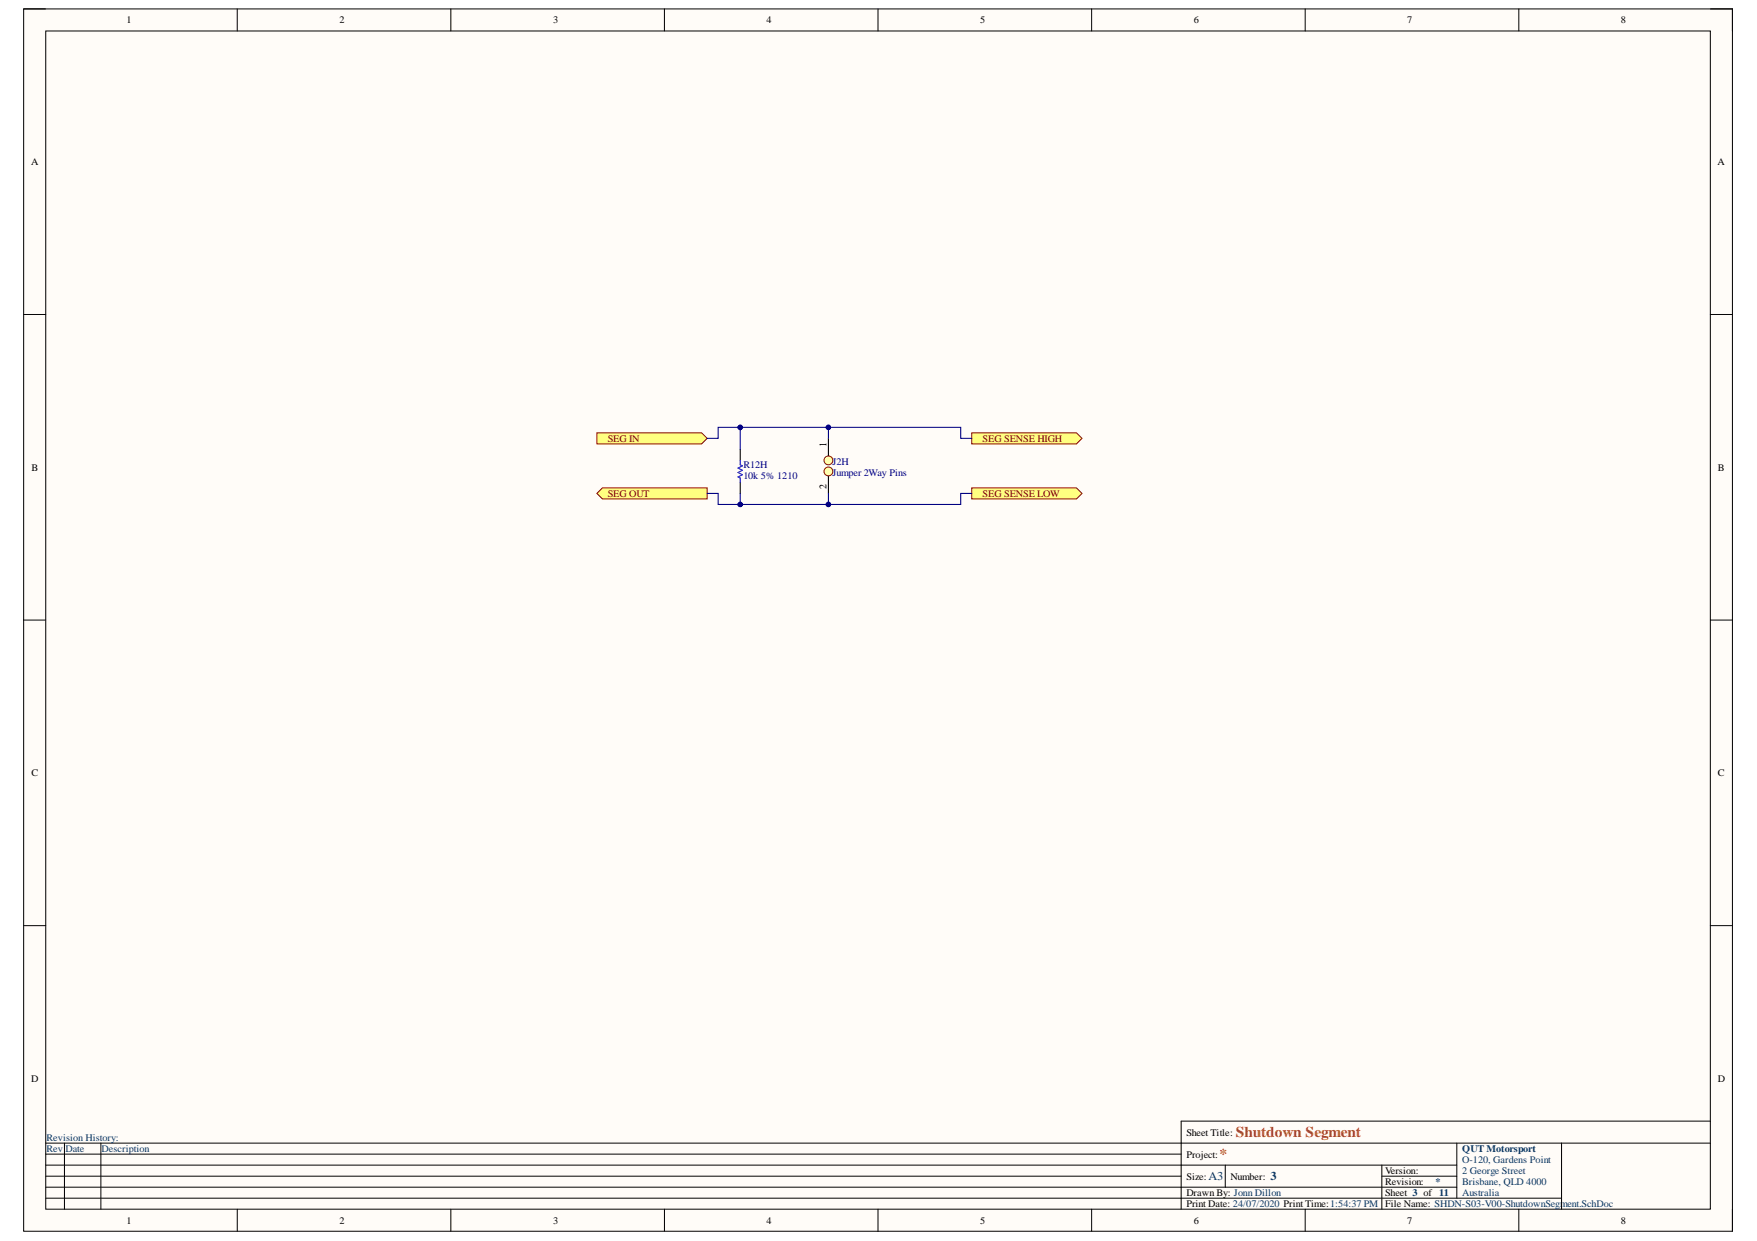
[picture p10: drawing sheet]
<svg xmlns="http://www.w3.org/2000/svg" width="297mm" height="210mm" viewBox="0 0 297 210" stroke-linecap="round" stroke-linejoin="round" font-family="sans-serif">
<path d="M4 1.5h288.9v206.8h-288.9z" fill-rule="evenodd" fill="#fffcf8"/>
<path d="M4 1.5h288.9v206.8h-288.9z" fill="none" stroke="#000" stroke-width=".17"/>
<path d="M7.7 5.2h281.5v199.3h-281.5z" fill-rule="evenodd" fill="#fffcf8"/>
<g fill="none" stroke="#000" stroke-width=".17">
<path d="M4 1.5h3.7M7.7 5.2h281.5v199.3h-281.5zM40.1 1.5v3.7M76.2 1.5v3.7M112.3 1.5v3.7M148.4 1.5v3.7M184.6 1.5v3.7M220.7 1.5v3.7M256.8 1.5v3.7M289.2 1.5h3.7v3.7M4 53.2h3.7M289.2 53.2h3.7"/>
<path d="M4 104.9h3.7M289.2 104.9h3.7M4 156.6h3.7M289.2 156.6h3.7M7.7 193.3h281.5M7.7 197.1h238.6M7.7 195.2h192M7.7 198.9h192M10.9 193.3v11.2M17.1 193.3v11.2M207.1 197.1v3.7M233.6 197.1v7.4"/>
<path d="M233.6 198.9h12.7M246.3 193.3v9.4M264 193.3v11.2M289.2 189.6h-89.5v14.9M7.7 202.7h256.3M7.7 200.8h238.6M40.1 204.5v3.8M76.2 204.5v3.8M112.3 204.5v3.8M148.4 204.5v3.8M184.6 204.5v3.8M220.7 204.5v3.8"/>
<path d="M256.8 204.5v3.8M292.9 204.5v3.8"/>
</g>
<path d="M100.9 83.5l.9-1h17.8v1.9h-17.8z" fill-rule="evenodd" fill="#ffff80"/>
<path d="M100.9 83.5l.9-1h17.8v1.9h-17.8z" fill="none" stroke="#800000" stroke-width=".17"/>
<path d="M100.9 73.2h17.7l1 .9-1 1h-17.7z" fill-rule="evenodd" fill="#ffff80"/>
<path d="M100.9 73.2h17.7l1 .9-1 1h-17.7z" fill="none" stroke="#800000" stroke-width=".17"/>
<path d="M140.1 74.1v3M140.1 80.5v3" fill="none" stroke="#000" stroke-width=".18"/>
<circle cx="140.1" cy="79.7" r=".75" fill="#ffffb0"/>
<circle cx="140.1" cy="79.7" r=".75" fill="none" stroke="#800000" stroke-width=".17"/>
<circle cx="140.1" cy="77.9" r=".75" fill="#ffffb0"/>
<circle cx="140.1" cy="77.9" r=".75" fill="none" stroke="#800000" stroke-width=".17"/>
<path d="M164.3 82.5h17.7l.9 1-.9 .9h-17.7z" fill-rule="evenodd" fill="#ffff80"/>
<path d="M164.3 82.5h17.7l.9 1-.9 .9h-17.7z" fill="none" stroke="#800000" stroke-width=".17"/>
<path d="M164.3 73.2h17.7l.9 .9-.9 1h-17.7z" fill-rule="evenodd" fill="#ffff80"/>
<path d="M164.3 73.2h17.7l.9 .9-.9 1h-17.7z" fill="none" stroke="#800000" stroke-width=".17"/>
<path d="M125.1 76v1.9M125.1 81.6v1.9" fill="none" stroke="#000" stroke-width=".18"/>
<path d="M125.1 77.9v.7l.4 .2-.7 .4 .7 .3-.7 .4 .7 .4-.7 .4 .3 .2v.7" fill="none" stroke="#00f" stroke-width=".18"/>
<path d="M140.1 83.5v1.8" fill="none" stroke="#000080" stroke-width=".18"/>
<circle cx="140.1" cy="85.3" r=".37" fill="#000080"/>
<circle cx="140.1" cy="85.3" r=".37" fill="none" stroke="#000080" stroke-width=".17"/>
<path d="M119.6 83.5h1.8v1.8h3.7v-1.8" fill="none" stroke="#000080" stroke-width=".18"/>
<circle cx="125.1" cy="85.3" r=".37" fill="#000080"/>
<circle cx="125.1" cy="85.3" r=".37" fill="none" stroke="#000080" stroke-width=".17"/>
<path d="M119.6 74.1h1.8v-1.8h3.7v3.7" fill="none" stroke="#000080" stroke-width=".18"/>
<circle cx="125.1" cy="72.3" r=".37" fill="#000080"/>
<circle cx="125.1" cy="72.3" r=".37" fill="none" stroke="#000080" stroke-width=".17"/>
<path d="M164.3 83.5h-1.9v1.8h-37.3" fill="none" stroke="#000080" stroke-width=".18"/>
<circle cx="125.1" cy="85.3" r=".37" fill="#000080"/>
<circle cx="125.1" cy="85.3" r=".37" fill="none" stroke="#000080" stroke-width=".17"/>
<circle cx="140.1" cy="85.3" r=".37" fill="#000080"/>
<circle cx="140.1" cy="85.3" r=".37" fill="none" stroke="#000080" stroke-width=".17"/>
<path d="M125.1 72.3h37.3v1.8h1.9" fill="none" stroke="#000080" stroke-width=".18"/>
<circle cx="125.1" cy="72.3" r=".37" fill="#000080"/>
<circle cx="125.1" cy="72.3" r=".37" fill="none" stroke="#000080" stroke-width=".17"/>
<circle cx="140.1" cy="72.3" r=".37" fill="#000080"/>
<circle cx="140.1" cy="72.3" r=".37" fill="none" stroke="#000080" stroke-width=".17"/>
<path d="M140.1 72.3v1.8" fill="none" stroke="#000080" stroke-width=".18"/>
<circle cx="140.1" cy="72.3" r=".37" fill="#000080"/>
<circle cx="140.1" cy="72.3" r=".37" fill="none" stroke="#000080" stroke-width=".17"/>
<g font-size="2.5" fill="#cc4125">
<text x="206.2" y="196">*</text>
<text x="208.9" y="192.3">Shutdown Segment</text>
</g>
<g font-size="2" fill="#073763">
<text x="204.3" y="199.6">A3</text>
<text x="214.8" y="199.6">3</text>
</g>
<g font-size="1.7">
<text x="21.4" y="3.9">1</text>
<text x="57.4" y="3.9">2</text>
<text x="93.5" y="3.9">3</text>
<text x="129.6" y="3.9">4</text>
<text x="165.7" y="3.9">5</text>
<text x="201.8" y="3.9">6</text>
<text x="237.9" y="3.9">7</text>
<text x="274" y="3.9">8</text>
<text x="5.2" y="27.9">A</text>
<text x="290.4" y="27.9">A</text>
<text x="139.7" y="75.6" transform="rotate(-90 139.7 75.6)">1</text>
<text x="5.3" y="79.6">B</text>
<text x="139.7" y="82.7" transform="rotate(-90 139.7 82.7)">2</text>
<text x="290.4" y="79.6">B</text>
<text x="5.3" y="131.3">C</text>
<text x="290.4" y="131.3">C</text>
<text x="5.2" y="182.9">D</text>
<text x="290.4" y="182.9">D</text>
<text x="200.6" y="195.8">Project:</text>
<text x="200.6" y="192.1">Sheet Title:</text>
<text x="200.6" y="199.5">Size:</text>
<text x="200.6" y="202.3">Drawn By: Jonn Dillon</text>
<text x="208" y="199.5">Number:</text>
<text x="234.2" y="200.4">Revision:</text>
<text x="234.2" y="202.3">Sheet 3 of 11</text>
<text x="234.2" y="198.6">Version:</text>
<text x="21.4" y="207">1</text>
<text x="57.4" y="207">2</text>
<text x="93.5" y="207">3</text>
<text x="129.6" y="207">4</text>
<text x="165.7" y="207">5</text>
<text x="200.6" y="204.2">Print Date: 24/07/2020 Print Time:1:54:37 PM</text>
<text x="201.8" y="207">6</text>
<text x="234.2" y="204.2">File Name: SHDN-S03-V00-ShutdownSegment.SchDoc</text>
<text x="237.9" y="207">7</text>
<text x="274" y="207">8</text>
</g>
<g font-size="1.7" fill="#800000">
<text x="102.7" y="74.7">SEG IN</text>
<text x="166.1" y="74.7">SEG SENSE HIGH</text>
<text x="102.7" y="84">SEG OUT</text>
<text x="166.1" y="84">SEG SENSE LOW</text>
</g>
<g font-size="1.7" fill="#000080">
<text x="125.7" y="79.2">R12H</text>
<text x="125.7" y="81">10k 5% 1210</text>
<text x="140.7" y="78.7">J2H</text>
<text x="140.7" y="80.5">Jumper 2Way Pins</text>
</g>
<g font-size="1.7" fill="#073763">
<text x="7.9" y="194.9">Rev</text>
<text x="7.9" y="193">Revision History:</text>
<text x="11.1" y="194.9">Date</text>
<text x="17.2" y="194.9">Description</text>
<text x="247.2" y="194.9">QUT Motorsport</text>
<text x="247.2" y="196.7">O-120, Gardens Point</text>
<text x="242.7" y="200.4">*</text>
<text x="247.2" y="198.6">2 George Street</text>
<text x="247.2" y="200.4">Brisbane, QLD 4000</text>
<text x="247.2" y="202.3">Australia</text>
</g>
</svg>
